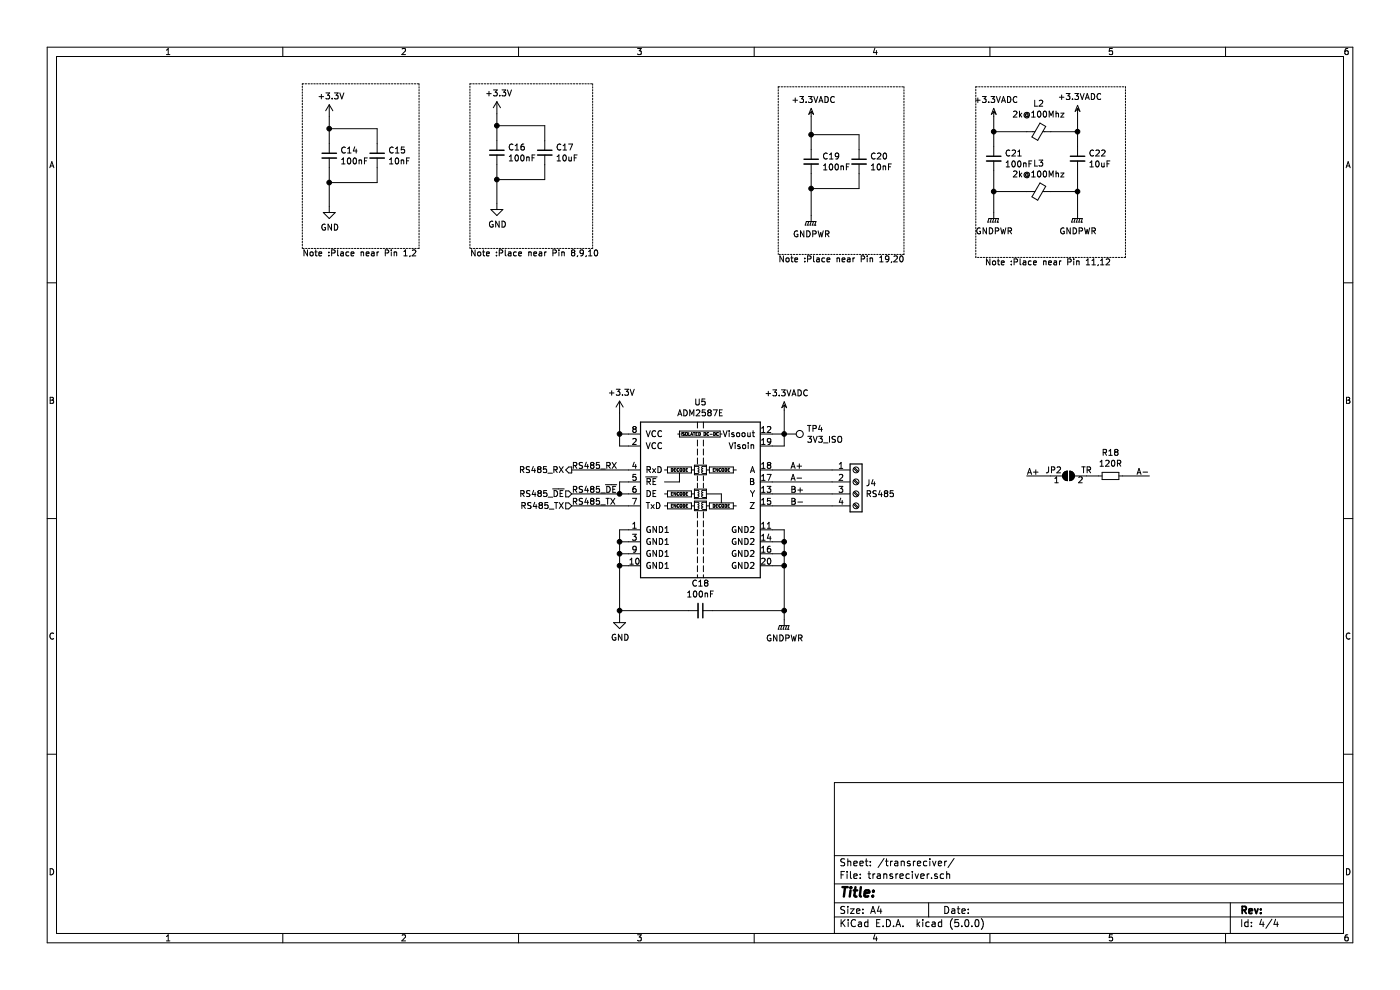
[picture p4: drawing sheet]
EESchema Schematic File Version 4
LIBS:LoRa_Modbus-cache
EELAYER 26 0
EELAYER END
$Descr A4 11693 8268
encoding utf-8
Sheet 4 4
Title ""
Date ""
Rev ""
Comp ""
Comment1 ""
Comment2 ""
Comment3 ""
Comment4 ""
$EndDescr
$Comp
L Interface_UART:ADM2587E U5
U 1 1
P 5850 4225
F 0 "U5" H 5850 5092 50  0000 C CNN
F 1 "ADM2587E" H 5850 5001 50  0000 C CNN
F 2 "Housings_SOIC:SOIC-20W_7.5x12.8mm_Pitch1.27mm" H 5850 3525 50  0001 C CNN
F 3 "www.analog.com/media/en/technical-documentation/data-sheets/ADM2582E_2587E.pdf" H 5050 4225 50  0001 C CNN
F 4 "https://lcsc.com/product-detail/RS-485-RS-422_ADI_ADM2587EBRWZ-REEL7_ADM2587EBRWZ-REEL7_C12081.html" H 5850 4225 50  0001 C CNN "URL"
	1    5850 4225
	1    0    0    -1  
$EndComp
Wire Wire Line
	5250 4425 5175 4425
Wire Wire Line
	5175 4425 5175 4525
Wire Wire Line
	5175 4525 5250 4525
Wire Wire Line
	5175 4525 5175 4625
Wire Wire Line
	5175 4625 5250 4625
Connection ~ 5175 4525
Wire Wire Line
	5175 4625 5175 4725
Wire Wire Line
	5175 4725 5250 4725
Connection ~ 5175 4625
$Comp
L power:GND #PWR045
U 1 1
P 5175 5150
F 0 "#PWR045" H 5175 4900 50  0001 C CNN
F 1 "GND" H 5180 4977 50  0000 C CNN
F 2 "" H 5175 5150 50  0001 C CNN
F 3 "" H 5175 5150 50  0001 C CNN
	1    5175 5150
	1    0    0    -1  
$EndComp
Connection ~ 5175 4725
$Comp
L power:GNDPWR #PWR047
U 1 1
P 6550 5175
F 0 "#PWR047" H 6550 4975 50  0001 C CNN
F 1 "GNDPWR" H 6554 5021 50  0000 C CNN
F 2 "" H 6550 5125 50  0001 C CNN
F 3 "" H 6550 5125 50  0001 C CNN
	1    6550 5175
	1    0    0    -1  
$EndComp
Wire Wire Line
	6550 4425 6450 4425
Wire Wire Line
	6450 4525 6550 4525
Connection ~ 6550 4525
Wire Wire Line
	6550 4525 6550 4425
Wire Wire Line
	6450 4625 6550 4625
Connection ~ 6550 4625
Wire Wire Line
	6550 4625 6550 4525
Wire Wire Line
	6450 4725 6550 4725
Connection ~ 6550 4725
Wire Wire Line
	6550 4725 6550 4625
$Comp
L power:+3.3V #PWR044
U 1 1
P 5175 3450
F 0 "#PWR044" H 5175 3300 50  0001 C CNN
F 1 "+3.3V" H 5190 3623 50  0000 C CNN
F 2 "" H 5175 3450 50  0001 C CNN
F 3 "" H 5175 3450 50  0001 C CNN
	1    5175 3450
	1    0    0    -1  
$EndComp
$Comp
L Device:C_Small C14
U 1 1
P 2750 1300
F 0 "C14" H 2842 1346 50  0000 L CNN
F 1 "100nF" H 2842 1255 50  0000 L CNN
F 2 "Capacitors_SMD:C_0402" H 2750 1300 50  0001 C CNN
F 3 "https://datasheet.lcsc.com/szlcsc/YAGEO-CC0402KRX7R6BB104_C309458.pdf" H 2750 1300 50  0001 C CNN
F 4 "https://lcsc.com/product-detail/Others_YAGEO-CC0402KRX7R6BB104_C309458.html" H -550 -375 50  0001 C CNN "URL"
	1    2750 1300
	1    0    0    -1  
$EndComp
Wire Wire Line
	5250 3725 5175 3725
Wire Wire Line
	5175 3725 5175 3625
Wire Wire Line
	5175 3625 5250 3625
Wire Wire Line
	5175 3450 5175 3625
Connection ~ 5175 3625
Wire Wire Line
	6450 3725 6550 3725
Wire Wire Line
	6550 3725 6550 3625
Wire Wire Line
	6550 3625 6450 3625
$Comp
L power:+3.3VADC #PWR046
U 1 1
P 6550 3425
F 0 "#PWR046" H 6700 3375 50  0001 C CNN
F 1 "+3.3VADC" H 6570 3568 50  0000 C CNN
F 2 "" H 6550 3425 50  0001 C CNN
F 3 "" H 6550 3425 50  0001 C CNN
	1    6550 3425
	1    0    0    -1  
$EndComp
Wire Wire Line
	6550 3425 6550 3625
Connection ~ 6550 3625
Wire Wire Line
	5250 4025 5175 4025
Wire Wire Line
	5175 4025 5175 4125
Wire Wire Line
	5175 4125 5250 4125
Connection ~ 5175 4125
Text Label 4775 3925 0    50   ~ 0
RS485_RX
Text Label 4775 4125 0    50   ~ 0
RS485_~DE
Wire Wire Line
	4775 3925 5250 3925
Wire Wire Line
	4775 4125 5175 4125
Wire Wire Line
	4775 4225 5250 4225
Text Label 4775 4225 0    50   ~ 0
RS485_TX
$Comp
L Device:C_Small C15
U 1 1
P 3150 1300
F 0 "C15" H 3242 1346 50  0000 L CNN
F 1 "10nF" H 3242 1255 50  0000 L CNN
F 2 "Capacitors_SMD:C_0402" H 3150 1300 50  0001 C CNN
F 3 "https://datasheet.lcsc.com/szlcsc/1902141517_Samsung-Electro-Mechanics-CL05B103KP5NNNC_C346179.pdf" H 3150 1300 50  0001 C CNN
F 4 "https://lcsc.com/product-detail/Others_Samsung-Electro-Mechanics-CL05B103KP5NNNC_C346179.html" H -550 -375 50  0001 C CNN "URL"
	1    3150 1300
	1    0    0    -1  
$EndComp
$Comp
L power:+3.3V #PWR040
U 1 1
P 2750 975
F 0 "#PWR040" H 2750 825 50  0001 C CNN
F 1 "+3.3V" H 2765 1148 50  0000 C CNN
F 2 "" H 2750 975 50  0001 C CNN
F 3 "" H 2750 975 50  0001 C CNN
	1    2750 975 
	1    0    0    -1  
$EndComp
Wire Wire Line
	2750 975  2750 1075
Wire Wire Line
	3150 1200 3150 1075
Wire Wire Line
	3150 1075 2750 1075
Connection ~ 2750 1075
Wire Wire Line
	2750 1075 2750 1200
$Comp
L power:GND #PWR041
U 1 1
P 2750 1725
F 0 "#PWR041" H 2750 1475 50  0001 C CNN
F 1 "GND" H 2755 1552 50  0000 C CNN
F 2 "" H 2750 1725 50  0001 C CNN
F 3 "" H 2750 1725 50  0001 C CNN
	1    2750 1725
	1    0    0    -1  
$EndComp
Wire Wire Line
	2750 1400 2750 1525
Wire Wire Line
	3150 1400 3150 1525
Wire Wire Line
	3150 1525 2750 1525
Connection ~ 2750 1525
Wire Wire Line
	2750 1525 2750 1725
$Comp
L Device:C_Small C16
U 1 1
P 4150 1275
F 0 "C16" H 4242 1321 50  0000 L CNN
F 1 "100nF" H 4242 1230 50  0000 L CNN
F 2 "Capacitors_SMD:C_0402" H 4150 1275 50  0001 C CNN
F 3 "https://datasheet.lcsc.com/szlcsc/YAGEO-CC0402KRX7R6BB104_C309458.pdf" H 4150 1275 50  0001 C CNN
F 4 "https://lcsc.com/product-detail/Others_YAGEO-CC0402KRX7R6BB104_C309458.html" H -25 -400 50  0001 C CNN "URL"
	1    4150 1275
	1    0    0    -1  
$EndComp
$Comp
L Device:C_Small C17
U 1 1
P 4550 1275
F 0 "C17" H 4642 1321 50  0000 L CNN
F 1 "10uF" H 4642 1230 50  0000 L CNN
F 2 "Capacitors_SMD:C_0805" H 4550 1275 50  0001 C CNN
F 3 "https://datasheet.lcsc.com/szlcsc/Samsung-Electro-Mechanics-CL21B106KPQNNNE_C32635.pdf" H 4550 1275 50  0001 C CNN
F 4 "https://datasheet.lcsc.com/szlcsc/Samsung-Electro-Mechanics-CL21B106KPQNNNE_C32635.pdf" H 4550 1275 50  0001 C CNN "URL"
	1    4550 1275
	1    0    0    -1  
$EndComp
$Comp
L power:+3.3V #PWR042
U 1 1
P 4150 950
F 0 "#PWR042" H 4150 800 50  0001 C CNN
F 1 "+3.3V" H 4165 1123 50  0000 C CNN
F 2 "" H 4150 950 50  0001 C CNN
F 3 "" H 4150 950 50  0001 C CNN
	1    4150 950 
	1    0    0    -1  
$EndComp
Wire Wire Line
	4150 950  4150 1050
Wire Wire Line
	4550 1175 4550 1050
Wire Wire Line
	4550 1050 4150 1050
Connection ~ 4150 1050
Wire Wire Line
	4150 1050 4150 1175
$Comp
L power:GND #PWR043
U 1 1
P 4150 1700
F 0 "#PWR043" H 4150 1450 50  0001 C CNN
F 1 "GND" H 4155 1527 50  0000 C CNN
F 2 "" H 4150 1700 50  0001 C CNN
F 3 "" H 4150 1700 50  0001 C CNN
	1    4150 1700
	1    0    0    -1  
$EndComp
Wire Wire Line
	4150 1375 4150 1500
Wire Wire Line
	4550 1375 4550 1500
Wire Wire Line
	4550 1500 4150 1500
Connection ~ 4150 1500
Wire Wire Line
	4150 1500 4150 1700
$Comp
L Device:C_Small C19
U 1 1
P 6775 1350
F 0 "C19" H 6867 1396 50  0000 L CNN
F 1 "100nF" H 6867 1305 50  0000 L CNN
F 2 "Capacitors_SMD:C_0402" H 6775 1350 50  0001 C CNN
F 3 "https://datasheet.lcsc.com/szlcsc/YAGEO-CC0402KRX7R6BB104_C309458.pdf" H 6775 1350 50  0001 C CNN
F 4 "https://lcsc.com/product-detail/Others_YAGEO-CC0402KRX7R6BB104_C309458.html" H -475 -350 50  0001 C CNN "URL"
	1    6775 1350
	1    0    0    -1  
$EndComp
$Comp
L Device:C_Small C20
U 1 1
P 7175 1350
F 0 "C20" H 7267 1396 50  0000 L CNN
F 1 "10nF" H 7267 1305 50  0000 L CNN
F 2 "Capacitors_SMD:C_0402" H 7175 1350 50  0001 C CNN
F 3 "https://datasheet.lcsc.com/szlcsc/1902141517_Samsung-Electro-Mechanics-CL05B103KP5NNNC_C346179.pdf" H 7175 1350 50  0001 C CNN
F 4 "https://lcsc.com/product-detail/Others_Samsung-Electro-Mechanics-CL05B103KP5NNNC_C346179.html" H -475 -350 50  0001 C CNN "URL"
	1    7175 1350
	1    0    0    -1  
$EndComp
Wire Wire Line
	7175 1250 7175 1125
Wire Wire Line
	7175 1125 6775 1125
Connection ~ 6775 1125
Wire Wire Line
	6775 1125 6775 1250
Wire Wire Line
	6775 1450 6775 1575
Wire Wire Line
	7175 1450 7175 1575
Wire Wire Line
	7175 1575 6775 1575
Connection ~ 6775 1575
Wire Wire Line
	5175 4725 5175 5100
Wire Wire Line
	6550 4725 6550 5100
$Comp
L power:+3.3VADC #PWR048
U 1 1
P 6775 975
F 0 "#PWR048" H 6925 925 50  0001 C CNN
F 1 "+3.3VADC" H 6795 1118 50  0000 C CNN
F 2 "" H 6775 975 50  0001 C CNN
F 3 "" H 6775 975 50  0001 C CNN
	1    6775 975 
	1    0    0    -1  
$EndComp
Wire Wire Line
	6775 975  6775 1125
$Comp
L power:GNDPWR #PWR049
U 1 1
P 6775 1800
F 0 "#PWR049" H 6775 1600 50  0001 C CNN
F 1 "GNDPWR" H 6779 1646 50  0000 C CNN
F 2 "" H 6775 1750 50  0001 C CNN
F 3 "" H 6775 1750 50  0001 C CNN
	1    6775 1800
	1    0    0    -1  
$EndComp
Wire Wire Line
	6775 1575 6775 1800
$Comp
L Device:C_Small C18
U 1 1
P 5850 5100
F 0 "C18" V 5621 5100 50  0000 C CNN
F 1 "100nF" V 5712 5100 50  0000 C CNN
F 2 "Capacitors_SMD:C_1812" H 5850 5100 50  0001 C CNN
F 3 "https://datasheet.lcsc.com/szlcsc/Holy-Stone-Enterprise-C1812X104K102T_C106147.pdf" H 5850 5100 50  0001 C CNN
F 4 "https://lcsc.com/product-detail/High-Voltage-Capacitors_100nF-10-1000V_C106147.html" H 0   0   50  0001 C CNN "URL"
	1    5850 5100
	0    1    1    0   
$EndComp
Wire Wire Line
	5950 5100 6550 5100
Connection ~ 6550 5100
Wire Wire Line
	6550 5100 6550 5175
Wire Wire Line
	5750 5100 5175 5100
Connection ~ 5175 5100
Wire Wire Line
	5175 5100 5175 5150
$Comp
L Device:C_Small C21
U 1 1
P 8300 1325
F 0 "C21" H 8392 1371 50  0000 L CNN
F 1 "100nF" H 8392 1280 50  0000 L CNN
F 2 "Capacitors_SMD:C_0402" H 8300 1325 50  0001 C CNN
F 3 "https://datasheet.lcsc.com/szlcsc/YAGEO-CC0402KRX7R6BB104_C309458.pdf" H 8300 1325 50  0001 C CNN
F 4 "https://lcsc.com/product-detail/Others_YAGEO-CC0402KRX7R6BB104_C309458.html" H 250 -375 50  0001 C CNN "URL"
	1    8300 1325
	1    0    0    -1  
$EndComp
$Comp
L power:GNDPWR #PWR051
U 1 1
P 8300 1775
F 0 "#PWR051" H 8300 1575 50  0001 C CNN
F 1 "GNDPWR" H 8304 1621 50  0000 C CNN
F 2 "" H 8300 1725 50  0001 C CNN
F 3 "" H 8300 1725 50  0001 C CNN
	1    8300 1775
	1    0    0    -1  
$EndComp
Wire Wire Line
	8300 1425 8300 1600
Wire Wire Line
	8300 1100 8300 1225
Connection ~ 8300 1600
Wire Wire Line
	8300 1600 8300 1775
Wire Wire Line
	8300 1100 8575 1100
Wire Wire Line
	8300 1600 8575 1600
$Comp
L Device:C_Small C22
U 1 1
P 9000 1325
F 0 "C22" H 9092 1371 50  0000 L CNN
F 1 "10uF" H 9092 1280 50  0000 L CNN
F 2 "Capacitors_SMD:C_0805" H 9000 1325 50  0001 C CNN
F 3 "https://datasheet.lcsc.com/szlcsc/Samsung-Electro-Mechanics-CL21B106KPQNNNE_C32635.pdf" H 9000 1325 50  0001 C CNN
F 4 "https://datasheet.lcsc.com/szlcsc/Samsung-Electro-Mechanics-CL21B106KPQNNNE_C32635.pdf" H 9000 1325 50  0001 C CNN "URL"
	1    9000 1325
	1    0    0    -1  
$EndComp
Wire Wire Line
	8775 1100 9000 1100
Wire Wire Line
	9000 1100 9000 1225
Wire Wire Line
	9000 1425 9000 1600
Wire Wire Line
	9000 1600 8775 1600
$Comp
L power:+3.3VADC #PWR052
U 1 1
P 9000 950
F 0 "#PWR052" H 9150 900 50  0001 C CNN
F 1 "+3.3VADC" H 9020 1093 50  0000 C CNN
F 2 "" H 9000 950 50  0001 C CNN
F 3 "" H 9000 950 50  0001 C CNN
	1    9000 950 
	1    0    0    -1  
$EndComp
Wire Wire Line
	9000 950  9000 1100
$Comp
L Connector:Screw_Terminal_01x04 J4
U 1 1
P 7150 4025
F 0 "J4" H 7229 4017 50  0000 L CNN
F 1 "RS485" H 7229 3926 50  0000 L CNN
F 2 "Connectors_Terminal_Blocks:TerminalBlock_bornier-4_P5.08mm" H 7150 4025 50  0001 C CNN
F 3 "~" H 7150 4025 50  0001 C CNN
	1    7150 4025
	1    0    0    -1  
$EndComp
$Comp
L Device:R_Small R18
U 1 1
P 9275 3975
F 0 "R18" V 9079 3975 50  0000 C CNN
F 1 "120R" V 9170 3975 50  0000 C CNN
F 2 "Resistors_SMD:R_0402" H 9275 3975 50  0001 C CNN
F 3 "https://datasheet.lcsc.com/szlcsc/YAGEO-RC0402FR-07120RL_C114758.pdf" H 9275 3975 50  0001 C CNN
F 4 "https://lcsc.com/product-detail/Chip-Resistor-Surface-Mount_120R-120R-1_C114758.html" H 0   0   50  0001 C CNN "URL"
	1    9275 3975
	0    1    1    0   
$EndComp
$Comp
L Jumper:SolderJumper_2_Open JP2
U 1 1
P 8925 3975
F 0 "JP2" H 8800 4025 50  0000 C CNN
F 1 "TR" H 9075 4025 50  0000 C CNN
F 2 "Jumpers:SMT-JUMPER_2_NO_SILK" H 8925 3975 50  0001 C CNN
F 3 "~" H 8925 3975 50  0001 C CNN
	1    8925 3975
	1    0    0    -1  
$EndComp
$Comp
L Device:Ferrite_Bead_Small L3
U 1 1
P 8675 1600
F 0 "L3" V 8438 1600 50  0000 C CNN
F 1 "2k@100Mhz" V 8529 1600 50  0000 C CNN
F 2 "Inductors_SMD:L_0805" V 8605 1600 50  0001 C CNN
F 3 "https://datasheet.lcsc.com/szlcsc/Guangdong-Fenghua-Advanced-Tech-CBG201209U202T_C20119.pdf" H 8675 1600 50  0001 C CNN
F 4 "https://lcsc.com/product-detail/Ferrite-Beads-And-Chips_2KR-25-100MHz_C20119.html" H 0   0   50  0001 C CNN "URL"
	1    8675 1600
	0    1    1    0   
$EndComp
$Comp
L Device:Ferrite_Bead_Small L2
U 1 1
P 8675 1100
F 0 "L2" V 8438 1100 50  0000 C CNN
F 1 "2k@100Mhz" V 8529 1100 50  0000 C CNN
F 2 "Inductors_SMD:L_0805" V 8605 1100 50  0001 C CNN
F 3 "https://datasheet.lcsc.com/szlcsc/Guangdong-Fenghua-Advanced-Tech-CBG201209U202T_C20119.pdf" H 8675 1100 50  0001 C CNN
F 4 "https://lcsc.com/product-detail/Ferrite-Beads-And-Chips_2KR-25-100MHz_C20119.html" H 0   0   50  0001 C CNN "URL"
	1    8675 1100
	0    1    1    0   
$EndComp
$Comp
L Connector:TestPoint TP4
U 1 1
P 6550 3625
F 0 "TP4" V 6504 3812 50  0000 L CNN
F 1 "3V3_ISO" V 6595 3812 50  0000 L CNN
F 2 "Measurement_Points:Measurement_Point_Round-SMD-Pad_Small" H 6750 3625 50  0001 C CNN
F 3 "~" H 6750 3625 50  0001 C CNN
	1    6550 3625
	0    1    1    0   
$EndComp
Text Label 6600 3925 0    50   ~ 0
A+
Text Label 6600 4025 0    50   ~ 0
A-
Text Label 6600 4125 0    50   ~ 0
B+
Text Label 6600 4225 0    50   ~ 0
B-
Wire Wire Line
	6450 4225 6950 4225
Wire Wire Line
	9075 3975 9175 3975
Wire Wire Line
	8775 3975 8575 3975
Wire Wire Line
	9375 3975 9600 3975
Text Label 8575 3975 0    50   ~ 0
A+
Text Label 9600 3975 2    50   ~ 0
A-
Text HLabel 4775 3925 0    50   Output ~ 0
RS485_RX
Text HLabel 4775 4125 0    50   Input ~ 0
RS485_~DE
Text HLabel 4775 4225 0    50   Input ~ 0
RS485_TX
Wire Notes Line
	3500 700  3500 2075
Wire Notes Line
	3500 2075 2525 2075
Wire Notes Line
	2525 2075 2525 700 
Wire Notes Line
	2525 700  3500 700 
Text Notes 2525 2150 0    50   ~ 0
Note :Place near Pin 1,2
Wire Notes Line
	3925 700  4950 700 
Wire Notes Line
	4950 700  4950 2075
Wire Notes Line
	4950 2075 3925 2075
Wire Notes Line
	3925 2075 3925 700 
Text Notes 3925 2150 0    50   ~ 0
Note :Place near Pin 8,9,10
Wire Notes Line
	7550 2125 6500 2125
Wire Notes Line
	6500 725  7550 725 
Text Notes 6500 2200 0    50   ~ 0
Note :Place near Pin 19,20
Wire Notes Line
	9400 725  9400 2150
Wire Notes Line
	9400 2150 8150 2150
Wire Notes Line
	8150 2150 8150 725 
Wire Notes Line
	8150 725  9400 725 
Wire Notes Line
	6500 725  6500 2125
Wire Notes Line
	7550 725  7550 2125
Text Notes 8225 2225 0    50   ~ 0
Note :Place near Pin 11,12
Wire Wire Line
	6450 4125 6950 4125
Wire Wire Line
	6450 4025 6950 4025
Wire Wire Line
	6450 3925 6950 3925
Connection ~ 9000 1100
Connection ~ 9000 1600
Wire Wire Line
	9000 1775 9000 1600
$Comp
L power:GNDPWR #PWR053
U 1 1
P 9000 1775
F 0 "#PWR053" H 9000 1575 50  0001 C CNN
F 1 "GNDPWR" H 9004 1621 50  0000 C CNN
F 2 "" H 9000 1725 50  0001 C CNN
F 3 "" H 9000 1725 50  0001 C CNN
	1    9000 1775
	1    0    0    -1  
$EndComp
$Comp
L power:+3.3VADC #PWR0101
U 1 1
P 8300 975
F 0 "#PWR0101" H 8450 925 50  0001 C CNN
F 1 "+3.3VADC" H 8320 1118 50  0000 C CNN
F 2 "" H 8300 975 50  0001 C CNN
F 3 "" H 8300 975 50  0001 C CNN
	1    8300 975 
	1    0    0    -1  
$EndComp
Wire Wire Line
	8300 975  8300 1100
Connection ~ 8300 1100
$EndSCHEMATC
